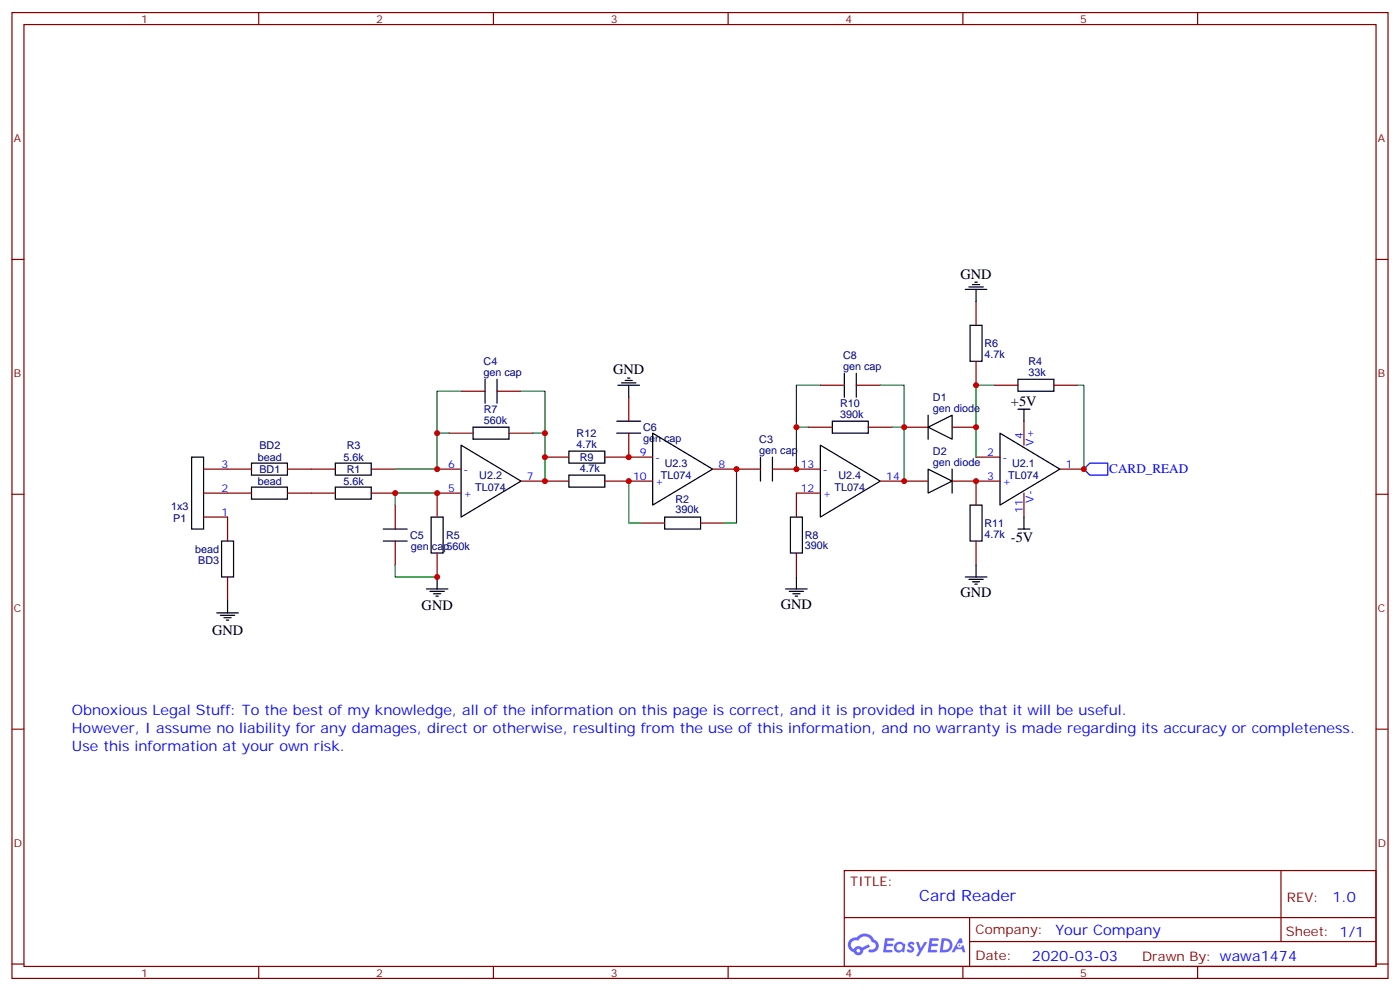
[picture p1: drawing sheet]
<svg xmlns="http://www.w3.org/2000/svg" width="412mm" height="292mm" viewBox="0 0 412 292" stroke-linecap="round" stroke-linejoin="round" font-family="sans-serif">
<g fill="none" stroke="#870000" stroke-width=".35">
<path d="M3.5 3.7h405.4v284.3h-405.4zM7.1 7.2h398.2v277.3h-398.2zM76.2 3.7v3.5M145.3 3.7v3.5M214.5 3.7v3.5M283.6 3.7v3.5M352.8 3.7v3.5M3.5 76.4h3.6M405.3 76.4h3.6M3.5 145.5h3.6M405.3 145.5h3.6M3.5 214.7h3.6"/>
<path d="M405.3 214.7h3.6M248.7 256.3h156.6v28.2h-156.6zM377.3 256.3v20.9M248.7 270.1h156.5M285.6 277.2h119.6M285.6 270.1v14.2M3.5 283.8h3.6M76.2 284.5v3.5M145.3 284.5v3.5M214.5 284.5v3.5M283.6 284.5v3.5M352.8 284.5v3.5"/>
<path d="M405.3 283.8h3.6"/>
</g>
<g fill="#5487ff">
<path d="M267.7 277.5a1.22 1.22 0 0 1 1.7 .2l-.4 .6a.47 .47 0 0 0-.3-.4 .47 .47 0 0 0-.5 .2l.1 .2a1.14 1.14 0 0 1 .8 1.8 1.14 1.14 0 0 1-1.9 0l-.2-.2 .5-.6 .7 .5a.29 .29 0 0 0 .3-.3 .29 .29 0 0 0-.2-.3 1.04 1.04 0 0 1-.6-1.7z"/>
<path d="M260.7 276.2h2.4l.3 .2-.2 .5-1.8 .1-.1 .8h1.5l.3 .4-.3 .4h-1.6l-.2 1.1h1.7l.2 .3-.2 .3-2.6 .1z"/>
<path d="M273.8 276.2h2.4l.3 .2-.1 .5-1.8 .1-.2 .8h1.6l.3 .4-.4 .4-1.6-.1-.1 1.1 1.7 .1 .2 .3-.2 .3-2.6 .1z"/>
<path d="M282.6 276.2h.7l.3 1.3-.6 .3a.69 .69 0 0 0-1 .3 .69 .69 0 0 0 .4 .9 .69 .69 0 0 0 .9-.6l.5-.2 .6 2.2h-.8l-.2-.9h-1.8l-.5 .9h-.8z"/>
<path d="M269.8 277.3h.8l.6 1.8 1.1-1.8h.9l-2.6 4.2h-.8l.9-1.5z"/>
<path d="M277.4 276.2l-.6 4.2h1.3a2.11 2.11 0 0 0 2.5-2.1 2.11 2.11 0 0 0-2.5-2.1zM278.1 277a1.39 1.39 0 0 1 1.7 1.4 1.39 1.39 0 0 1-1.8 1.2h-.3z"/>
<path d="M263.7 277.8a1.54 1.54 0 0 0-.1 2.2 1.54 1.54 0 0 0 2.2 .1l.6 .3 .3-2.3-.2-.3h-.4a1.49 1.49 0 0 0-2.4 0zM264 278.8a.94 .94 0 0 1 1.8 0 .94 .94 0 0 1-1.8 0z"/>
<path d="M250.4 276.6a2.18 2.18 0 0 0 1.1 3.7 1.44 1.44 0 0 0 1.6 .9 1.44 1.44 0 0 0 1.2-1.4l2-1.1-.5-.7-1.9 1a1.47 1.47 0 0 0-2.4 .4 1.39 1.39 0 0 1-.7-1.9 1.39 1.39 0 0 1 2-.5 2.12 2.12 0 0 1 2.2-1.3 2.12 2.12 0 0 1 1.9 1.7 1.14 1.14 0 0 1 1.1 1.4 1.14 1.14 0 0 1-1.7 .7 .43 .43 0 0 0-.5 .4 .43 .43 0 0 0 .4 .5 1.98 1.98 0 0 0 2.5-1.2 1.98 1.98 0 0 0-1.2-2.6 3.1 3.1 0 0 0-5.3-.6l-.9 .1zM252.3 279.9a.55 .55 0 0 1 1.1 0 .55 .55 0 0 1-1.1 0z"/>
<circle cx="282.6" cy="278.3" r=".26"/>
</g>
<g fill="none" stroke="#000" stroke-width=".35">
<path d="M284.3 85.2h6.4M285.4 84.5h4.2M285.8 95.8h3.5v10.6h-3.5zM286.5 83.8h2.1M287.2 83.1h.7M287.5 85.2v3.5M142.9 111.7v7M146.4 111.7v7M182 113.4h6.4M183.1 112.7h4.2M184.1 112h2.2M184.9 111.3h.7"/>
<path d="M185.2 113.4v3.5M248.7 109.9v7M252.2 109.9v7M299.9 111.7h10.5v3.5h-10.5zM56.4 134.6h3.6v21.2h-3.6zM74.1 136.3h10.6v3.6h-10.6zM98.8 136.3h10.6v3.6h-10.6zM135.8 131.1l17.7 10.5-17.7 10.6zM139.3 125.8h10.6v3.5h-10.6zM167.6 132.8h10.6v3.5h-10.6zM167.6 139.9h10.6v3.5h-10.6zM181.7 127.5h7"/>
<path d="M181.7 124h7M192.3 127.5l17.6 10.6-17.6 10.6zM224 134.6v7M227.5 134.6v7M241.7 131.1l17.6 10.5-17.6 10.6zM245.2 124h10.6v3.5h-10.6zM273.4 138.1l7.1 3.5-7.1 3.6zM273.4 125.8l7.1-3.6v7.1zM273.4 122.2v7.1M280.5 138.1v7.1M294.6 127.5l17.6 10.6-17.6 10.6zM299.9 120.5h3.5"/>
<path d="M301.6 120.5v3.5M65.3 159.3h3.5v10.6h-3.5zM74.1 143.4h10.6v3.5h-10.6zM98.8 143.4h10.6v3.5h-10.6zM112.9 155.8h7M112.9 159.3h7M127 152.2h3.5v10.6h-3.5zM195.8 152.2h10.6v3.6h-10.6zM232.8 152.2h3.6v10.6h-3.6zM285.8 148.7h3.5v10.6h-3.5zM299.9 155.8h3.5M301.6 152.2v3.6"/>
<path d="M67 176.9v3.5M125.6 173.4h6.3M126.6 174.1h4.3M127.7 174.8h2.1M128.4 175.5h.7M128.8 169.9v3.5M231.4 173.4h6.4M232.5 174.1h4.2M233.5 174.8h2.2M234.2 175.5h.7M234.6 169.9v3.5M284.3 169.9h6.4"/>
<path d="M285.4 170.6h4.2M286.5 171.3h2.1M287.2 172h.7M287.5 166.3v3.6M63.9 180.4h6.3M64.9 181.2h4.2M66 181.9h2.1M66.7 182.6h.7"/>
</g>
<g fill="none" stroke="#870000" stroke-width=".35">
<path d="M287.5 88.7v7.1M135.8 115.2h7.1M146.4 115.2h7.1M185.2 116.9v7.1M241.7 113.4h7M252.2 113.4h7.1M287.5 106.4v7M292.8 113.4h7.1M310.4 113.4h7.1M60 138.1h14.1M84.7 138.1h14.1M109.4 138.1h7"/>
<path d="M128.8 138.1h7M132.3 127.5h7M149.9 127.5h7.1M160.5 134.6h7.1M178.2 134.6h14.1M185.2 127.5v7.1M209.9 138.1h14.1M227.5 138.1h14.2M238.1 125.8h7.1M255.8 125.8h7M266.3 125.8h7.1M280.5 125.8h7"/>
<path d="M287.5 134.6h7.1M301.6 124v7.1M312.2 138.1h7.1M60 145.2h14.1M60 152.2h7v7.1M84.7 145.2h14.1M109.4 145.2h7M116.4 148.7v7.1M116.4 159.3v7M135.8 145.2h-7v7M153.5 141.6h14.1M178.2 141.6h14.1"/>
<path d="M188.7 154h7.1M206.4 154h7M241.7 145.2h-7.1v7M259.3 141.6h14.1M280.5 141.6h14.1M287.5 141.6v7.1M287.5 159.3v7M301.6 145.2v7M67 169.9v7M128.8 162.8v7.1M234.6 162.8v7.1"/>
</g>
<path d="M319.3 138.1l1.7-1.8h5.3v3.6h-5.3z" fill="none" stroke="#00f" stroke-width=".35"/>
<g fill="none" stroke="#008700" stroke-width=".35">
<path d="M135.8 115.2h-7v22.9h-12.4M153.5 115.2h7v26.4M241.7 113.4h-7.1v24.7M259.3 113.4h7v28.2M292.8 113.4h-5.3v21.2M317.5 113.4h1.8v24.7M128.8 127.5h3.5M157 127.5h3.5M217 138.1v15.9h-3.6M234.6 125.8h3.5M262.8 125.8h3.5M128.8 145.2h-12.4v3.5"/>
<path d="M185.2 141.6v12.4h3.5M116.4 166.3v3.6h12.4"/>
</g>
<g fill="#c00">
<circle cx="266.3" cy="141.6" r=".88"/>
<circle cx="266.3" cy="125.8" r=".88"/>
<circle cx="160.5" cy="141.6" r=".88"/>
<circle cx="185.2" cy="141.6" r=".88"/>
<circle cx="160.5" cy="134.6" r=".88"/>
<circle cx="185.2" cy="134.6" r=".88"/>
<circle cx="217" cy="138.1" r=".88"/>
<circle cx="234.6" cy="138.1" r=".88"/>
<circle cx="319.3" cy="138.1" r=".88"/>
<circle cx="128.8" cy="169.9" r=".88"/>
<circle cx="116.4" cy="145.2" r=".88"/>
<circle cx="128.8" cy="145.2" r=".88"/>
<circle cx="128.8" cy="138.1" r=".88"/>
<circle cx="287.5" cy="141.6" r=".88"/>
<circle cx="287.5" cy="125.8" r=".88"/>
<circle cx="287.5" cy="113.4" r=".88"/>
<circle cx="234.6" cy="125.8" r=".88"/>
<circle cx="160.5" cy="127.5" r=".88"/>
<circle cx="128.8" cy="127.5" r=".88"/>
</g>
<text font-size="4.6" fill="#00f" x="270.8" y="265.3">Card Reader</text>
<g font-size="4.2">
<text x="282.9" y="82">GND</text>
<text x="180.6" y="110.2">GND</text>
<text x="297.8" y="119.4">+5V</text>
<text x="297.8" y="159.6">-5V</text>
<text x="124.2" y="179.5">GND</text>
<text x="230" y="179.4">GND</text>
<text x="282.9" y="175.9">GND</text>
<text x="62.5" y="186.9">GND</text>
</g>
<g font-size="4.2" fill="#00f">
<text x="21.2" y="215.7">However, I assume no liability for any damages, direct or otherwise, resulting from the use of this information, and no warranty is made regarding its accuracy or completeness.</text>
<text x="21.2" y="210.4">Obnoxious Legal Stuff: To the best of my knowledge, all of the information on this page is correct, and it is provided in hope that it will be useful.</text>
<text x="21.2" y="221">Use this information at your own risk.</text>
<text x="392.5" y="265.6">1.0</text>
<text x="310.9" y="275.1">Your Company</text>
<text x="304" y="282.9">2020-03-03</text>
</g>
<text font-size="3.9" fill="#00f" x="326.8" y="139.4">CARD_READ</text>
<g font-size="3.9" fill="#800">
<text x="250.5" y="260.9">TITLE:</text>
<text x="379.1" y="265.6">REV:</text>
<text x="287.4" y="275.1">Company:</text>
<text x="378.7" y="275.7">Sheet: 1/1</text>
<text x="287.4" y="282.8">Date:</text>
<text x="336.4" y="282.8">Drawn By: wawa1474</text>
</g>
<g font-size="3.2" fill="#800">
<text x="41.6" y="6.7">1</text>
<text x="110.8" y="6.7">2</text>
<text x="179.9" y="6.7">3</text>
<text x="249.1" y="6.7">4</text>
<text x="318.2" y="6.7">5</text>
<text x="4.1" y="41.8">A</text>
<text x="405.9" y="41.8">A</text>
<text x="4.1" y="110.9">B</text>
<text x="405.9" y="110.9">B</text>
<text x="4.1" y="180.1">C</text>
<text x="405.9" y="180.1">C</text>
<text x="4.1" y="249.2">D</text>
<text x="405.9" y="249.2">D</text>
<text x="41.6" y="287.5">1</text>
<text x="110.8" y="287.5">2</text>
<text x="179.9" y="287.5">3</text>
<text x="249.1" y="287.5">4</text>
<text x="318.2" y="287.5">5</text>
</g>
<g font-size="3.2" fill="#000080">
<text x="142.4" y="107.4">C4</text>
<text x="248.4" y="105.6">C8</text>
<text x="290" y="105.4">4.7k</text>
<text x="290" y="102.2">R6</text>
<text x="303" y="107.4">R4</text>
<text x="142.4" y="110.6">gen cap</text>
<text x="248.4" y="108.8">gen cap</text>
<text x="303" y="110.6">33k</text>
<text x="247.5" y="119.7">R10</text>
<text x="274.8" y="118">D1</text>
<text x="142.5" y="124.7">560k</text>
<text x="142.5" y="121.5">R7</text>
<text x="247.5" y="122.9">390k</text>
<text x="274.8" y="121.2">gen diode</text>
<text x="169.8" y="131.8">4.7k</text>
<text x="169.8" y="128.6">R12</text>
<text x="189.4" y="130.1">gen cap</text>
<text x="189.4" y="126.9">C6</text>
<text x="223.7" y="130.3">C3</text>
<text x="76" y="135.7">bead</text>
<text x="76.4" y="132.2">BD2</text>
<text x="101.2" y="135.7">5.6k</text>
<text x="102.1" y="132.2">R3</text>
<text x="170.8" y="135.6">R9</text>
<text x="195.8" y="137.5">U2.3</text>
<text x="223.7" y="133.5">gen cap</text>
<text x="274.8" y="137.1">gen diode</text>
<text x="274.8" y="133.9">D2</text>
<text x="298.2" y="137.5">U2.1</text>
<text x="76" y="142.8">bead</text>
<text x="76.4" y="139.2">BD1</text>
<text x="101.2" y="142.7">5.6k</text>
<text x="102.1" y="139.2">R1</text>
<text x="141.2" y="141">U2.2</text>
<text x="170.8" y="138.8">4.7k</text>
<text x="194.7" y="141">TL074</text>
<text x="247" y="141">U2.4</text>
<text x="297" y="141">TL074</text>
<text x="140" y="144.6">TL074</text>
<text x="199" y="147.9">R2</text>
<text x="245.8" y="144.6">TL074</text>
<text x="50.5" y="150">1x3</text>
<text x="51" y="153.6">P1</text>
<text x="199" y="151.2">390k</text>
<text x="290" y="155.1">R11</text>
<text x="120.8" y="158.7">C5</text>
<text x="121.1" y="161.8">gen cap560k</text>
<text x="131.4" y="158.7">R5</text>
<text x="237.1" y="161.7">390k</text>
<text x="237.1" y="158.6">R8</text>
<text x="290" y="158.3">4.7k</text>
<text x="57.5" y="162.7">bead</text>
<text x="58.4" y="165.9">BD3</text>
</g>
<g font-size="3.2" fill="#00f">
<text x="301.3" y="129.3" transform="rotate(-90 301.3 129.3)">4</text>
<text x="304.4" y="131.2" transform="rotate(-90 304.4 131.2)">V+</text>
<text x="65.3" y="137.8">3</text>
<text x="132" y="137.8">6</text>
<text x="188.5" y="134.2">9</text>
<text x="193" y="135.6">-</text>
<text x="211.7" y="137.8">8</text>
<text x="235.9" y="137.8">13</text>
<text x="290.8" y="134.2">2</text>
<text x="295.3" y="135.6">-</text>
<text x="314" y="137.8">1</text>
<text x="136.5" y="139.2">-</text>
<text x="155.2" y="141.3">7</text>
<text x="186.5" y="141.3">10</text>
<text x="193" y="142.7">+</text>
<text x="242.4" y="139.2">-</text>
<text x="261.1" y="141.3">14</text>
<text x="290.8" y="141.3">3</text>
<text x="295.3" y="142.7">+</text>
<text x="65.3" y="144.8">2</text>
<text x="132" y="144.8">5</text>
<text x="136.5" y="146.2">+</text>
<text x="235.9" y="144.8">12</text>
<text x="242.4" y="146.2">+</text>
<text x="304.4" y="148" transform="rotate(-90 304.4 148)">V-</text>
<text x="65.3" y="151.9">1</text>
<text x="301.3" y="151" transform="rotate(-90 301.3 151)">11</text>
</g>
</svg>
